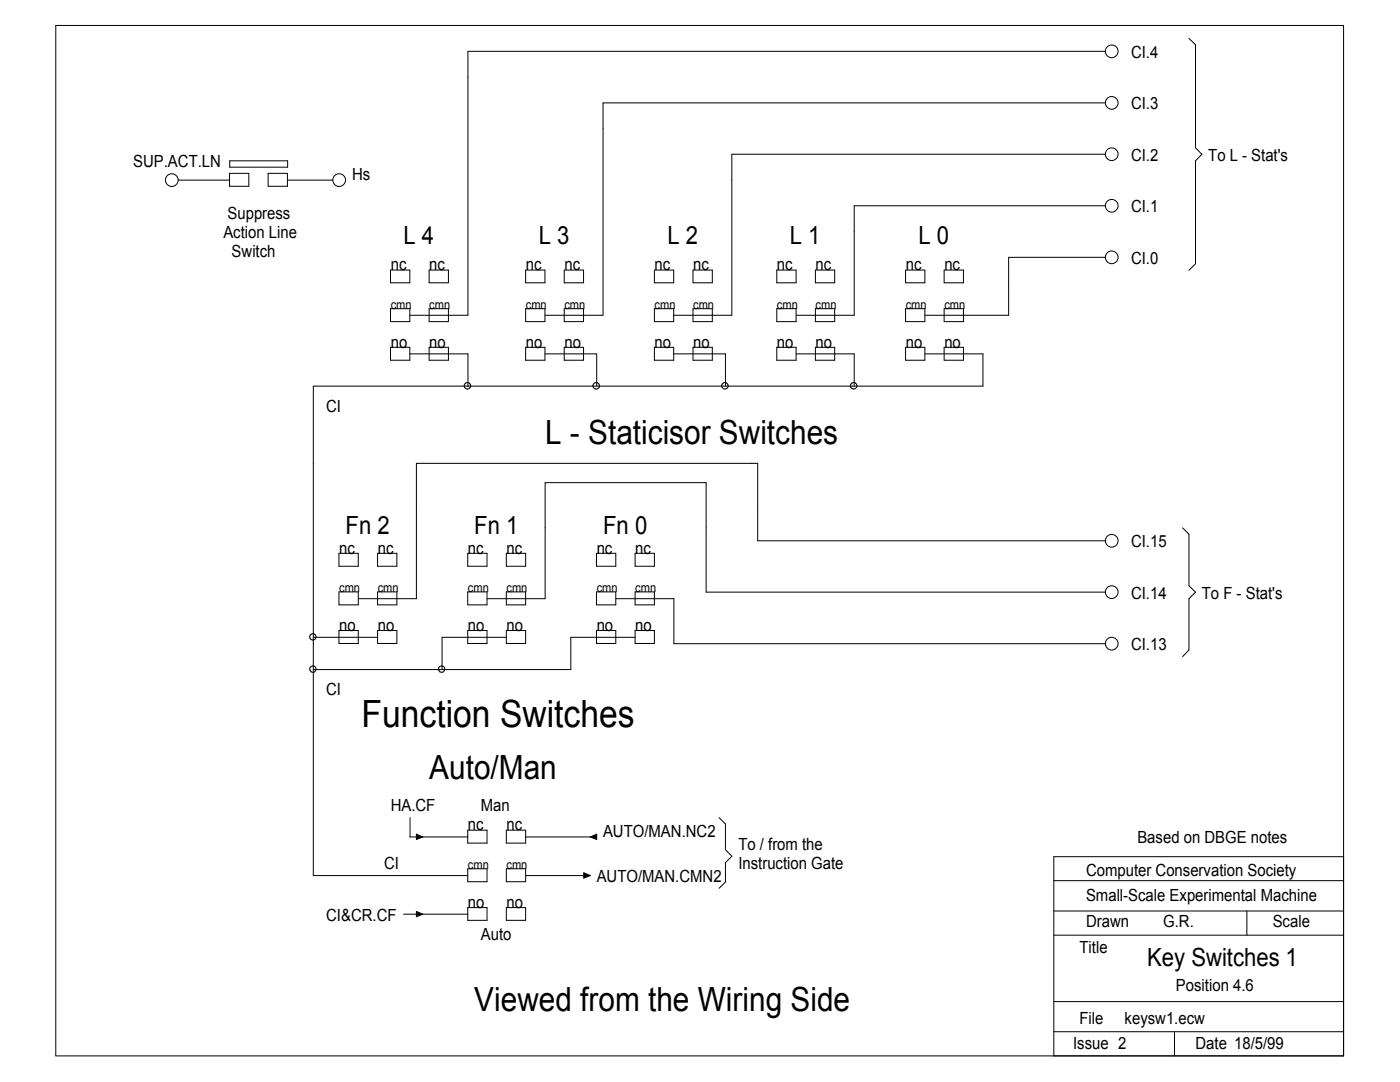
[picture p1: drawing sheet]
<svg xmlns="http://www.w3.org/2000/svg" width="279mm" height="216mm" viewBox="0 0 279 216" stroke-linecap="round" stroke-linejoin="round" font-family="sans-serif">
<g fill="none" stroke="#000" stroke-width=".2">
<path d="M11.1 5.1h257v205.6h-257zM220.6 10.2h-127.2v52.7h-11.6M237.3 7.7l1.3 1.2v20.6l1.3 1.3-1.3 1.3v20.5l-1.3 1.3M35.6 35.9h10.2M45.8 34.6h3.9v2.6h-3.9zM45.8 32.1h11.6v1.3h-11.6zM53.5 34.6h3.9v2.6h-3.9zM57.4 35.9h9M220.6 20.5h-100.2v42.4h-11.6M220.6 30.8h-74.6v32.1h-11.5M77.9 53.9h3.9v2.5h-3.9zM85.6 53.9h3.9v2.5h-3.9z"/>
<path d="M104.9 53.9h3.9v2.5h-3.9zM112.6 53.9h3.9v2.5h-3.9zM130.6 53.9h3.9v2.5h-3.9zM138.3 53.9h3.9v2.5h-3.9zM155 53.9h3.9v2.5h-3.9zM162.7 53.9h3.9v2.5h-3.9zM180.7 53.9h3.9v2.5h-3.9zM188.4 53.9h3.9v2.5h-3.9zM220.6 41.1h-50.1v21.8h-11.6M220.6 51.4h-19.3v11.5h-16.7M77.9 61.6h3.9v2.6h-3.9zM77.9 69.3h3.9v2.6h-3.9z"/>
<path d="M81.8 70.6h11.6v6.4M85.6 61.6h3.9v2.6h-3.9zM85.6 69.3h3.9v2.6h-3.9zM104.9 61.6h3.9v2.6h-3.9zM104.9 69.3h3.9v2.6h-3.9zM108.8 70.6h10.3v6.4M112.6 61.6h3.9v2.6h-3.9zM112.6 69.3h3.9v2.6h-3.9zM130.6 61.6h3.9v2.6h-3.9zM130.6 69.3h3.9v2.6h-3.9zM134.5 70.6h10.3v6.4M138.3 61.6h3.9v2.6h-3.9z"/>
<path d="M138.3 69.3h3.9v2.6h-3.9zM155 61.6h3.9v2.6h-3.9zM155 69.3h3.9v2.6h-3.9zM158.9 70.6h11.6v6.4M162.7 61.6h3.9v2.6h-3.9zM162.7 69.3h3.9v2.6h-3.9zM180.7 61.6h3.9v2.6h-3.9zM180.7 69.3h3.9v2.6h-3.9zM184.6 70.6h11.6v6.4h-133.7v97.7h30.9M188.4 61.6h3.9v2.6h-3.9zM188.4 69.3h3.9v2.6h-3.9zM67.6 118.1h3.9v2.6h-3.9z"/>
<path d="M67.6 110.4h3.9v2.6h-3.9zM75.4 118.1h3.8v2.6h-3.8zM75.4 110.4h3.8v2.6h-3.8zM93.3 118.1h3.9v2.6h-3.9zM93.3 110.4h3.9v2.6h-3.9zM101 110.4h3.9v2.6h-3.9zM101 118.1h3.9v2.6h-3.9zM119 118.1h3.9v2.6h-3.9zM119 110.4h3.9v2.6h-3.9zM122.9 119.5h11.6v8.9h86.1M126.7 110.4h3.9v2.6h-3.9zM126.7 118.1h3.9v2.6h-3.9z"/>
<path d="M220.6 107.9h-69.4v-15.4h-68.1v27h-11.6M220.6 118.2h-79.7v-21.9h-32.1v23.2h-11.6M236 105.3l1.3 1.3v10.3l1.3 1.3-1.3 1.3v10.2l-1.3 1.3M62.5 127.2h12.9M67.6 125.8h3.9v2.6h-3.9zM75.4 125.8h3.8v2.6h-3.8zM93.3 125.8h3.9v2.6h-3.9zM101 125.8h3.9v2.6h-3.9zM101.1 127.2h-12.9v6.4M119 125.8h3.9v2.6h-3.9zM126.7 125.8h3.9v2.6h-3.9zM126.8 127.2h-12.9v6.4h-51.4"/>
<path d="M81.8 163.2v3.8h11.6M83.1 166.5l1.3 .5-1.3 .5zM93.3 165.7h3.9v2.5h-3.9zM93.3 173.4h3.9v2.5h-3.9zM101 165.7h3.9v2.5h-3.9zM101 173.4h3.9v2.5h-3.9zM104.9 167h14.2M104.9 174.7h12.9M116.5 174.2l1.3 .5-1.3 .5zM117.8 167l1.3-.5v1zM143.5 163.2l1.3 1.2v5.1l1.2 1.4-1.2 1.2v3.9l-1.3 1.2M210.3 175.7h57.8"/>
<path d="M268.1 170.9h-57.8v39.8M80.5 182.4h12.9M83.1 181.9l1.3 .5-1.3 .5zM93.3 181.1h3.9v2.5h-3.9zM101 181.1h3.9v2.5h-3.9zM210.3 199.9h57.8M210.3 186.6h57.8M210.3 181.8h57.8M248.8 181.8v4.8M210.3 205.9h57.8M234.4 205.9v4.8"/>
<circle cx="221.9" cy="10.2" r="1.27"/>
<circle cx="34.3" cy="35.9" r="1.27"/>
<circle cx="67.7" cy="35.9" r="1.27"/>
<circle cx="221.9" cy="30.8" r="1.27"/>
<circle cx="221.9" cy="20.5" r="1.27"/>
<circle cx="221.9" cy="51.3" r="1.27"/>
<circle cx="221.9" cy="41.1" r="1.27"/>
<circle cx="93.3" cy="77" r=".65"/>
<circle cx="119" cy="77" r=".65"/>
<circle cx="144.7" cy="77" r=".65"/>
<circle cx="170.4" cy="77" r=".65"/>
<circle cx="221.9" cy="107.9" r="1.27"/>
<circle cx="221.9" cy="118.1" r="1.27"/>
<circle cx="62.4" cy="127.1" r=".64"/>
<circle cx="62.4" cy="133.5" r=".64"/>
<circle cx="88.1" cy="133.5" r=".64"/>
<circle cx="221.9" cy="128.4" r="1.27"/>
</g>
<path d="M83.1 166.5l1.3 .5-1.3 .5zM116.5 174.2l1.3 .5-1.3 .5zM117.8 167l1.3-.5v1zM83.1 181.9l1.3 .5-1.3 .5z" fill="#000"/>
<text font-size="7.5" x="72.2" y="145.2">Function Switches</text>
<g font-size="6.6">
<text x="108.8" y="88.6">L - Staticisor Switches</text>
<text x="85.7" y="155.4">Auto/Man</text>
<text x="94.7" y="201.7">Viewed from the Wiring Side</text>
</g>
<g font-size="5">
<text x="80.5" y="48.8">L 4</text>
<text x="107.5" y="48.8">L 3</text>
<text x="133.2" y="48.8">L 2</text>
<text x="157.6" y="48.8">L 1</text>
<text x="183.3" y="48.8">L 0</text>
<text x="69" y="106.6">Fn 2</text>
<text x="94.7" y="106.6">Fn 1</text>
<text x="120.4" y="106.6">Fn 0</text>
<text x="228.9" y="192.7">Key Switches 1</text>
</g>
<g font-size="3.3">
<text x="225.7" y="11.5">CI.4</text>
<text x="225.7" y="21.8">CI.3</text>
<text x="26.6" y="33.4">SUP.ACT.LN</text>
<text x="70.3" y="35.9">Hs</text>
<text x="225.7" y="32.1">CI.2</text>
<text x="241.1" y="32.1">To L - Stat's</text>
<text x="44.6" y="47.5">Action Line</text>
<text x="45.4" y="43.6">Suppress</text>
<text x="225.7" y="42.4">CI.1</text>
<text x="46.2" y="51.4">Switch</text>
<text x="78" y="53.9">nc</text>
<text x="85.7" y="53.9">nc</text>
<text x="104.9" y="53.9">nc</text>
<text x="112.6" y="53.9">nc</text>
<text x="130.6" y="53.9">nc</text>
<text x="138.3" y="53.9">nc</text>
<text x="155.1" y="53.9">nc</text>
<text x="162.8" y="53.9">nc</text>
<text x="180.8" y="53.9">nc</text>
<text x="188.5" y="53.9">nc</text>
<text x="225.7" y="52.6">CI.0</text>
<text x="78" y="69.3">no</text>
<text x="85.7" y="69.3">no</text>
<text x="104.9" y="69.3">no</text>
<text x="112.6" y="69.3">no</text>
<text x="130.6" y="69.3">no</text>
<text x="138.3" y="69.3">no</text>
<text x="155.1" y="69.3">no</text>
<text x="162.8" y="69.3">no</text>
<text x="180.8" y="69.3">no</text>
<text x="188.5" y="69.3">no</text>
<text x="65.1" y="82.2">CI</text>
<text x="67.7" y="110.4">nc</text>
<text x="75.4" y="110.4">nc</text>
<text x="93.4" y="110.4">nc</text>
<text x="101.1" y="110.4">nc</text>
<text x="119.1" y="110.4">nc</text>
<text x="126.8" y="110.4">nc</text>
<text x="225.7" y="109.2">CI.15</text>
<text x="225.7" y="119.5">CI.14</text>
<text x="239.9" y="119.5">To F - Stat's</text>
<text x="67.7" y="125.9">no</text>
<text x="75.4" y="125.9">no</text>
<text x="93.4" y="125.9">no</text>
<text x="101.1" y="125.9">no</text>
<text x="119.1" y="125.9">no</text>
<text x="126.8" y="125.9">no</text>
<text x="225.7" y="129.7">CI.13</text>
<text x="65.1" y="138.7">CI</text>
<text x="78" y="161.8">HA.CF</text>
<text x="96" y="161.8">Man</text>
<text x="93.4" y="165.7">nc</text>
<text x="101.1" y="165.7">nc</text>
<text x="120.4" y="167">AUTO/MAN.NC2</text>
<text x="76.7" y="173.4">CI</text>
<text x="147.4" y="169.5">To / from the</text>
<text x="147.4" y="173.4">Instruction Gate</text>
<text x="227" y="168.3">Based on DBGE notes</text>
<text x="119.1" y="176">AUTO/MAN.CMN2</text>
<text x="216.7" y="174.7">Computer Conservation Society</text>
<text x="216.7" y="179.8">Small-Scale Experimental Machine</text>
<text x="65.1" y="183.7">CI&amp;CR.CF</text>
<text x="93.4" y="181.1">no</text>
<text x="101.1" y="181.1">no</text>
<text x="216.7" y="185">Drawn</text>
<text x="232.2" y="185">G.R.</text>
<text x="254" y="185">Scale</text>
<text x="96" y="187.5">Auto</text>
<text x="215.4" y="190.1">Title</text>
<text x="234.7" y="197.8">Position 4.6</text>
<text x="214.2" y="209.4">Issue 2</text>
<text x="215.4" y="204.3">File</text>
<text x="224.5" y="204.3">keysw1.ecw</text>
<text x="238.6" y="209.4">Date 18/5/99</text>
</g>
<g font-size="2.5">
<text x="78" y="61.6">cmn</text>
<text x="85.7" y="61.6">cmn</text>
<text x="104.9" y="61.6">cmn</text>
<text x="112.6" y="61.6">cmn</text>
<text x="130.6" y="61.6">cmn</text>
<text x="138.3" y="61.6">cmn</text>
<text x="155.1" y="61.6">cmn</text>
<text x="162.8" y="61.6">cmn</text>
<text x="180.8" y="61.6">cmn</text>
<text x="188.5" y="61.6">cmn</text>
<text x="67.7" y="118.2">cmn</text>
<text x="75.4" y="118.2">cmn</text>
<text x="93.4" y="118.2">cmn</text>
<text x="101.1" y="118.2">cmn</text>
<text x="119.1" y="118.2">cmn</text>
<text x="126.8" y="118.2">cmn</text>
<text x="93.4" y="173.4">cmn</text>
<text x="101.1" y="173.4">cmn</text>
</g>
</svg>
